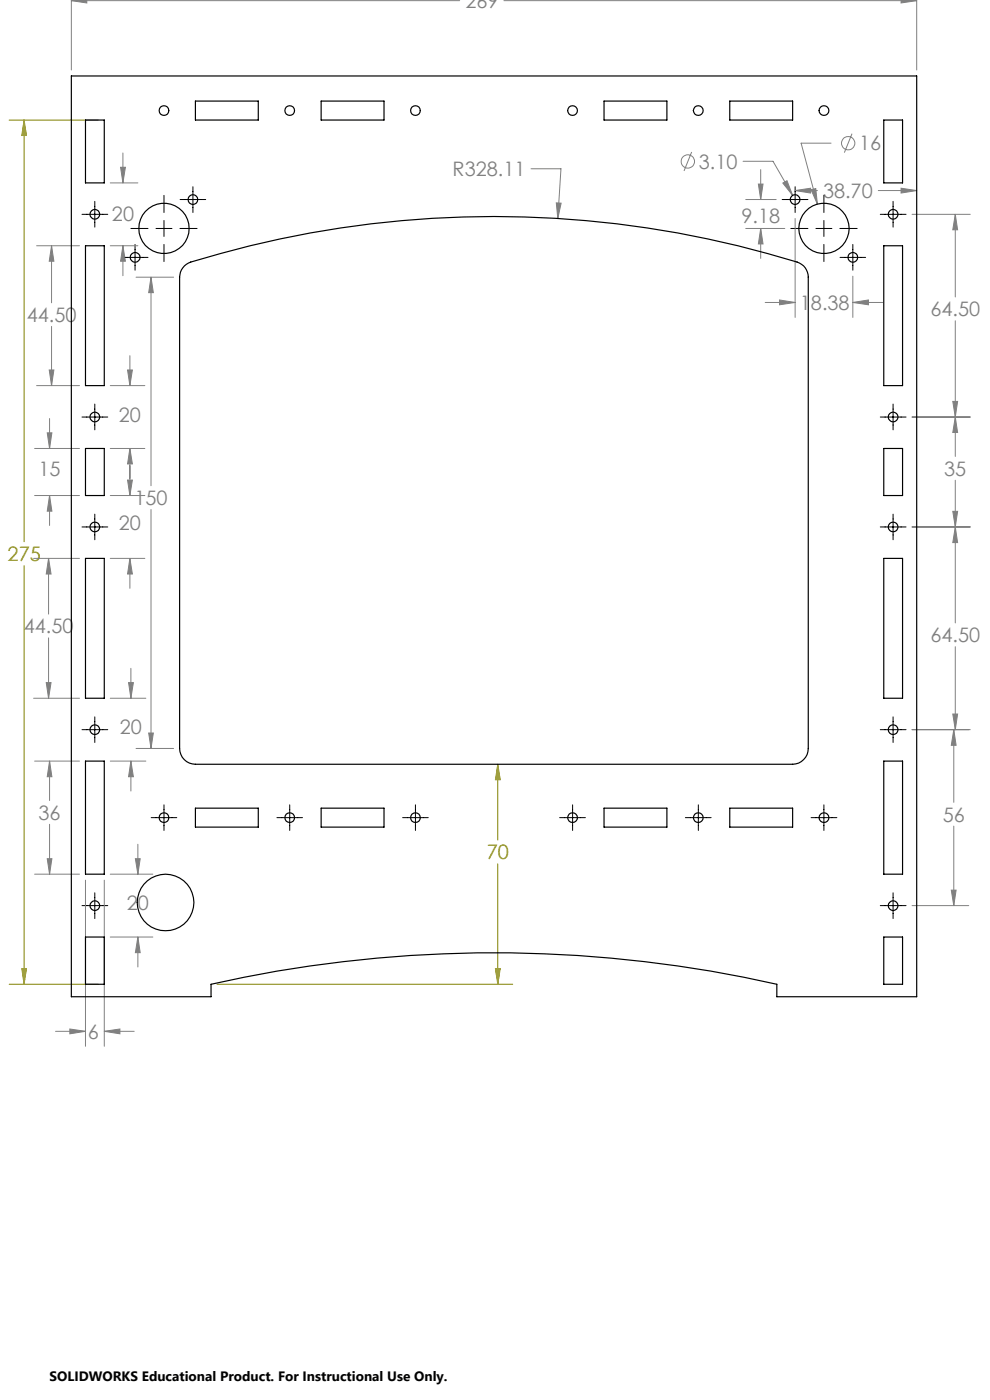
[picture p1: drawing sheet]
<svg xmlns="http://www.w3.org/2000/svg" width="210mm" height="297mm" viewBox="0 0 210 297" stroke-linecap="round" stroke-linejoin="round" font-family="sans-serif">
<g fill="none" stroke="#808080" stroke-width=".21">
<path d="M15.1 -.1v14.9M16.3 0l-1.2 .1M18.4 0v.6l-3.3-.5M191.1 -.1v.7l3.4-.5M193.3 0l1.2 .1M194.5 -.1v14.9M15.1 .1h82.4M106.9 .1h87.6M23.4 38.8h5.8M25.6 35.5h1l-.5 3.3zM26.1 32.5v6.3M112.6 35.8h6.4l-.7 10.6"/>
<path d="M146.7 32.2l-1.6 4.1M157.6 34.2h6.4l4.1 7.2M160.9 39h1l-.5 3.3zM161.4 36v6.3M166.1 38.8l.8-.5 1.2 3.1zM176.3 30.4h-6.4l3.5 12.9M180.7 28.4l-1.6 4M191.1 39.9l3.4 .5-3.4 .6zM7.8 52.1h9.1M10.9 52.1l.5 3.3h-1zM10.9 52.1v12.1M23.4 52.1h5.8"/>
<path d="M26.1 52.1l.5 3.3h-1zM26.1 52.1v6.4M28.9 58.8h7.9M32 58.8l.5 3.3h-1zM32 58.8v44.2M118 43l1 .1-.7 3.3zM158.2 42.3h6.4M158.2 48.5h8.3M161.4 48.5l.5 3.2h-1zM161.4 48.5v6.3M168.7 40.4l3.2-.5v1.1zM168.7 40.4h4.7"/>
<path d="M168.7 46.4v20.9M172 40.2l1-.2 .4 3.3zM180.9 58.6v8.7M186.3 40.4h8.2M193.5 45.5h12.3M202.6 45.5l.5 3.3h-1zM202.6 45.5v17.5M10.4 78.5h1l-.5 3.3zM10.9 69.2v12.6M27.1 78.5h1l-.5 3.3zM27.6 75.5v6.3M162.3 64.2h6.4"/>
<path d="M165.3 63.6l3.4 .6-3.4 .5zM180.9 64.2l3.3-.6v1.1zM180.9 64.2h6.4M202.6 68v28.8M7.3 95.1h9.6M7.8 81.8h9.1M10 91.8h1l-.5 3.3zM10.5 88.8v6.3M23.4 81.8h7.3M23.4 95.1h7.3M27.6 95.1l.5 3.3h-1zM27.6 95.1v10"/>
<path d="M193.5 88.5h12.3M202.1 85.2h1l-.5 3.3zM202.6 88.5l.5 3.3h-1zM7.1 118.5h9.8M7.3 105.1h9.6M10.3 118.5l.5 3.3h-1zM10.3 118.5v11.8M10.5 105.1l.5 3.3h-1zM10.5 105.1v6.4M23.4 118.5h7.3M23.4 105.1h7.3M27.1 101.8h1l-.5 3.3z"/>
<path d="M27.6 118.5l.5 3.3h-1zM27.6 118.5v6.3M32 108.1v50.7M193.5 111.8h12.3M202.1 108.5h1l-.5 3.3zM202.6 111.8l.5 3.3h-1zM202.6 101.9v30.2M10.3 135.3v12.8M202.6 137.2v17.6M7.1 148.1h9.8M9.8 144.8h1l-.5 3.3zM23.4 148.1h7.5"/>
<path d="M27.3 144.8h1l-.5 3.3zM27.8 141.8v6.3M28.9 158.8h7.9M31.5 155.5h1l-.5 3.3zM193.5 154.8h12.3M202.1 151.5h1l-.5 3.3zM202.3 154.8l.5 3.3h-1zM202.3 154.8v15.4M7.3 161.5h9.6M10.5 161.5l.5 3.3h-1zM10.5 161.5v8.3M10.5 174.9v10.6"/>
<path d="M23.4 161.5h7.5M27.8 161.5l.5 3.3h-1zM27.8 161.5v6.3M29.2 179.1v6.4M202.3 175.3v16.8M7.3 185.5h9.6M10 182.2h1l-.5 3.3zM18.1 186.7v35.3M22.1 186.7v35.3M23.4 198.8h9M23.4 185.5h9M28.7 182.2h1l-.5 3.3z"/>
<path d="M29.2 198.8l.5 3.3h-1zM29.2 198.8v6.3M193.5 192.1h12M201.8 188.8h1l-.5 3.3zM11.8 218.8h6.3M14.8 218.3l3.3 .5-3.3 .5zM22.1 218.8l3.3-.5v1zM22.1 218.8h6.4"/>
<circle cx="145.9" cy="34.3" r="1.41"/>
<circle cx="179.9" cy="30.4" r="1.41"/>
</g>
<path d="M1.9 25.5h18.9M5.1 25.5l.5 3.2h-1zM5.1 25.5v89.4M5.1 120v88.8M105.6 162.1l.5 3.3h-1zM105.6 162.1v16.1M105.6 183.3v25.5M1.9 208.8h18.9M4.6 205.5h1l-.5 3.3zM46 208.8h62.8M105.1 205.5h1l-.5 3.3z" fill="none" stroke="#808000" stroke-width=".21"/>
<g fill="none" stroke="#000" stroke-width=".21">
<path d="M40.9 39.6v5.5M168.7 39.6v5.5M17.4 45.5h5.5M20.1 42.7v5.5M25.9 54.6h5.5M27.8 48.5h3.6M28.6 51.9v5.4M33.1 48.5h3.4M34.8 41.4v3.7M34.8 46.8v3.4M34.8 51.9v3.6M38.2 48.5h3.6"/>
<path d="M38.2 42.3h5.4M165.9 42.3h5.5M167.7 48.5h3.7M173.1 48.5h3.4M174.8 41.4v3.7M174.8 46.8v3.4M174.8 51.9v3.6M178.2 48.5h3.6M178.2 54.6h5.4M180.9 51.9v5.4M186.7 45.5h5.5M189.4 42.7v5.5"/>
<path d="M17.4 88.5h5.5M20.1 85.7v5.5M186.7 88.5h5.5M189.4 85.7v5.5M17.4 111.8h5.5M20.1 109.1v5.4M186.7 111.8h5.5M189.4 109.1v5.4M17.4 154.8h5.5M20.1 152.1v5.4M186.7 154.8h5.5M189.4 152.1v5.4"/>
<path d="M32.1 173.5h5.4M34.8 170.7v5.5M58.7 173.5h5.5M61.5 170.7v5.5M85.4 173.5h5.4M88.1 170.7v5.5M118.7 173.5h5.5M121.5 170.7v5.5M145.4 173.5h5.4M148.1 170.7v5.5M172 173.5h5.5M174.8 170.7v5.5"/>
<path d="M17.4 192.1h5.5M20.1 189.4v5.5M186.7 192.1h5.5M189.4 189.4v5.5"/>
</g>
<path d="M4.6 205.5h1l-.5 3.3zM5.1 25.5l.5 3.2h-1zM105.1 205.5h1l-.5 3.3zM105.6 162.1l.5 3.3h-1z" fill="#808000"/>
<path d="M15.1 .1l3.3-.2v.7zM191.1 -.1l3.4 .2-3.4 .5zM31.5 155.5h1l-.5 3.3zM32 58.8l.5 3.3h-1zM118 43l.3 3.4 .7-3.3zM14.8 218.3l3.3 .5-3.3 .5zM22.1 218.8l3.3-.5v1zM29.2 198.8l.5 3.3h-1zM28.7 182.2h1l-.5 3.3zM27.8 161.5l.5 3.3h-1zM27.3 144.8h1l-.5 3.3zM27.6 118.5l.5 3.3h-1zM27.1 101.8h1l-.5 3.3zM27.1 78.5h1l-.5 3.3zM27.6 95.1l.5 3.3h-1zM26.1 52.1l.5 3.3h-1zM25.6 35.5h1l-.5 3.3zM10.9 52.1l.5 3.3h-1zM10.4 78.5h1l-.5 3.3zM10 91.8h1l-.5 3.3zM10.5 105.1l.5 3.3h-1zM10.3 118.5l.5 3.3h-1zM9.8 144.8h1l-.5 3.3zM10.5 161.5l.5 3.3h-1zM10 182.2h1l-.5 3.3zM172 40.2l1.4 3.1-.4-3.3zM166.1 38.8l2 2.6-1.2-3.1zM160.9 39h1l-.5 3.3zM161.4 48.5l.5 3.2h-1zM168.7 40.4l3.2-.5v1.1zM191.1 39.9l3.4 .5-3.4 .6zM165.3 63.6l3.4 .6-3.4 .5zM180.9 64.2l3.3-.6v1.1zM202.6 45.5l.5 3.3h-1zM202.1 85.2h1l-.5 3.3zM202.1 108.5h1l-.5 3.3zM202.6 88.5l.5 3.3h-1zM202.1 151.5h1l-.5 3.3zM202.6 111.8l.5 3.3h-1zM201.8 188.8h1l-.5 3.3zM202.3 154.8l.5 3.3h-1z" fill="#808080"/>
<g fill="none" stroke="#000" stroke-width=".25">
<path d="M15.1 16.1h179.4v195.4h-29.7v-2.7a272.4 272.4 0 0 0-120 0v2.7h-29.7zM18.1 25.5h4v13.3h-4zM41.5 21.4h13.3v4.1h-13.3zM68.1 21.4h13.4v4.1h-13.4zM128.1 21.4h13.4v4.1h-13.4zM154.8 21.4h13.3v4.1h-13.3zM187.5 25.5h4v13.3h-4zM18.1 52.1h4v29.7h-4zM39.1 56.4l.9-.6a217.5 217.5 0 0 1 129.6 0 3.3 3.3 0 0 1 1.8 3v100a3.4 3.4 0 0 1-3.3 3.3h-126.6a3.4 3.4 0 0 1-3.4-3.3v-100a3.4 3.4 0 0 1 1-2.4zM187.5 52.1h4v29.7h-4zM18.1 95.1h4v10h-4zM187.5 95.1h4v10h-4z"/>
<path d="M18.1 118.5h4v29.6h-4zM187.5 118.5h4v29.6h-4zM18.1 161.5h4v24h-4zM41.5 171.4h13.3v4.1h-13.3zM68.1 171.4h13.4v4.1h-13.4zM128.1 171.4h13.4v4.1h-13.4zM154.8 171.4h13.3v4.1h-13.3zM187.5 161.5h4v24h-4zM18.1 198.8h4v10h-4zM187.5 198.8h4v10h-4z"/>
<circle cx="34.8" cy="23.5" r="1.03"/>
<circle cx="61.4" cy="23.5" r="1.03"/>
<circle cx="88.1" cy="23.5" r="1.03"/>
<circle cx="121.4" cy="23.5" r="1.04"/>
<circle cx="148.1" cy="23.5" r="1.04"/>
<circle cx="174.8" cy="23.5" r="1.04"/>
<circle cx="20.1" cy="45.5" r="1.03"/>
<circle cx="28.7" cy="54.6" r="1.03"/>
<circle cx="34.8" cy="48.4" r="5.3"/>
<circle cx="40.9" cy="42.3" r="1.03"/>
<circle cx="168.6" cy="42.3" r="1.03"/>
<circle cx="174.8" cy="48.4" r="5.3"/>
<circle cx="180.9" cy="54.6" r="1.03"/>
<circle cx="189.5" cy="45.5" r="1.03"/>
<circle cx="20.1" cy="88.5" r="1.03"/>
<circle cx="189.5" cy="88.5" r="1.03"/>
<circle cx="20.1" cy="111.8" r="1.04"/>
<circle cx="189.5" cy="111.8" r="1.03"/>
<circle cx="20.1" cy="154.8" r="1.04"/>
<circle cx="189.5" cy="154.8" r="1.03"/>
<circle cx="34.8" cy="173.5" r="1.03"/>
<circle cx="61.4" cy="173.5" r="1.03"/>
<circle cx="88.1" cy="173.5" r="1.03"/>
<circle cx="121.4" cy="173.5" r="1.04"/>
<circle cx="148.1" cy="173.5" r="1.04"/>
<circle cx="174.8" cy="173.5" r="1.04"/>
<circle cx="20.1" cy="192.1" r="1.04"/>
<circle cx="35.1" cy="191.5" r="6"/>
<circle cx="189.4" cy="192.1" r="1.02"/>
</g>
<g font-size="4.2" fill="#808080">
<text x="98.7" y="1.7">269</text>
<text x="148.3" y="35.8">3.10</text>
<text x="182.3" y="31.9">16</text>
<text x="96" y="37.4">R328.11</text>
<text x="23.8" y="46.9">20</text>
<text x="157.3" y="47.3">9.18</text>
<text x="174.6" y="42">38.70</text>
<text x="169.7" y="65.7">18.38</text>
<text x="5.7" y="68.3">44.50</text>
<text x="197.4" y="67.1">64.50</text>
<text x="25.2" y="89.6">20</text>
<text x="8.2" y="100.9">15</text>
<text x="200.3" y="100.9">35</text>
<text x="28.5" y="107.1">150</text>
<text x="25.2" y="112.5">20</text>
<text x="5" y="134.4">44.50</text>
<text x="197.4" y="136.2">64.50</text>
<text x="25.4" y="155.6">20</text>
<text x="8.2" y="173.9">36</text>
<text x="200" y="174.3">56</text>
<text x="26.9" y="193.1">20</text>
<text x="18.6" y="220.4">6</text>
</g>
<g font-size="4.2" fill="#808000">
<text x="1.6" y="119">275</text>
<text x="103.3" y="182.3">70</text>
</g>
<text font-size="2.9" x="10.5" y="292.9">SOLIDWORKS Educational Product. For Instructional Use Only.</text>
</svg>
